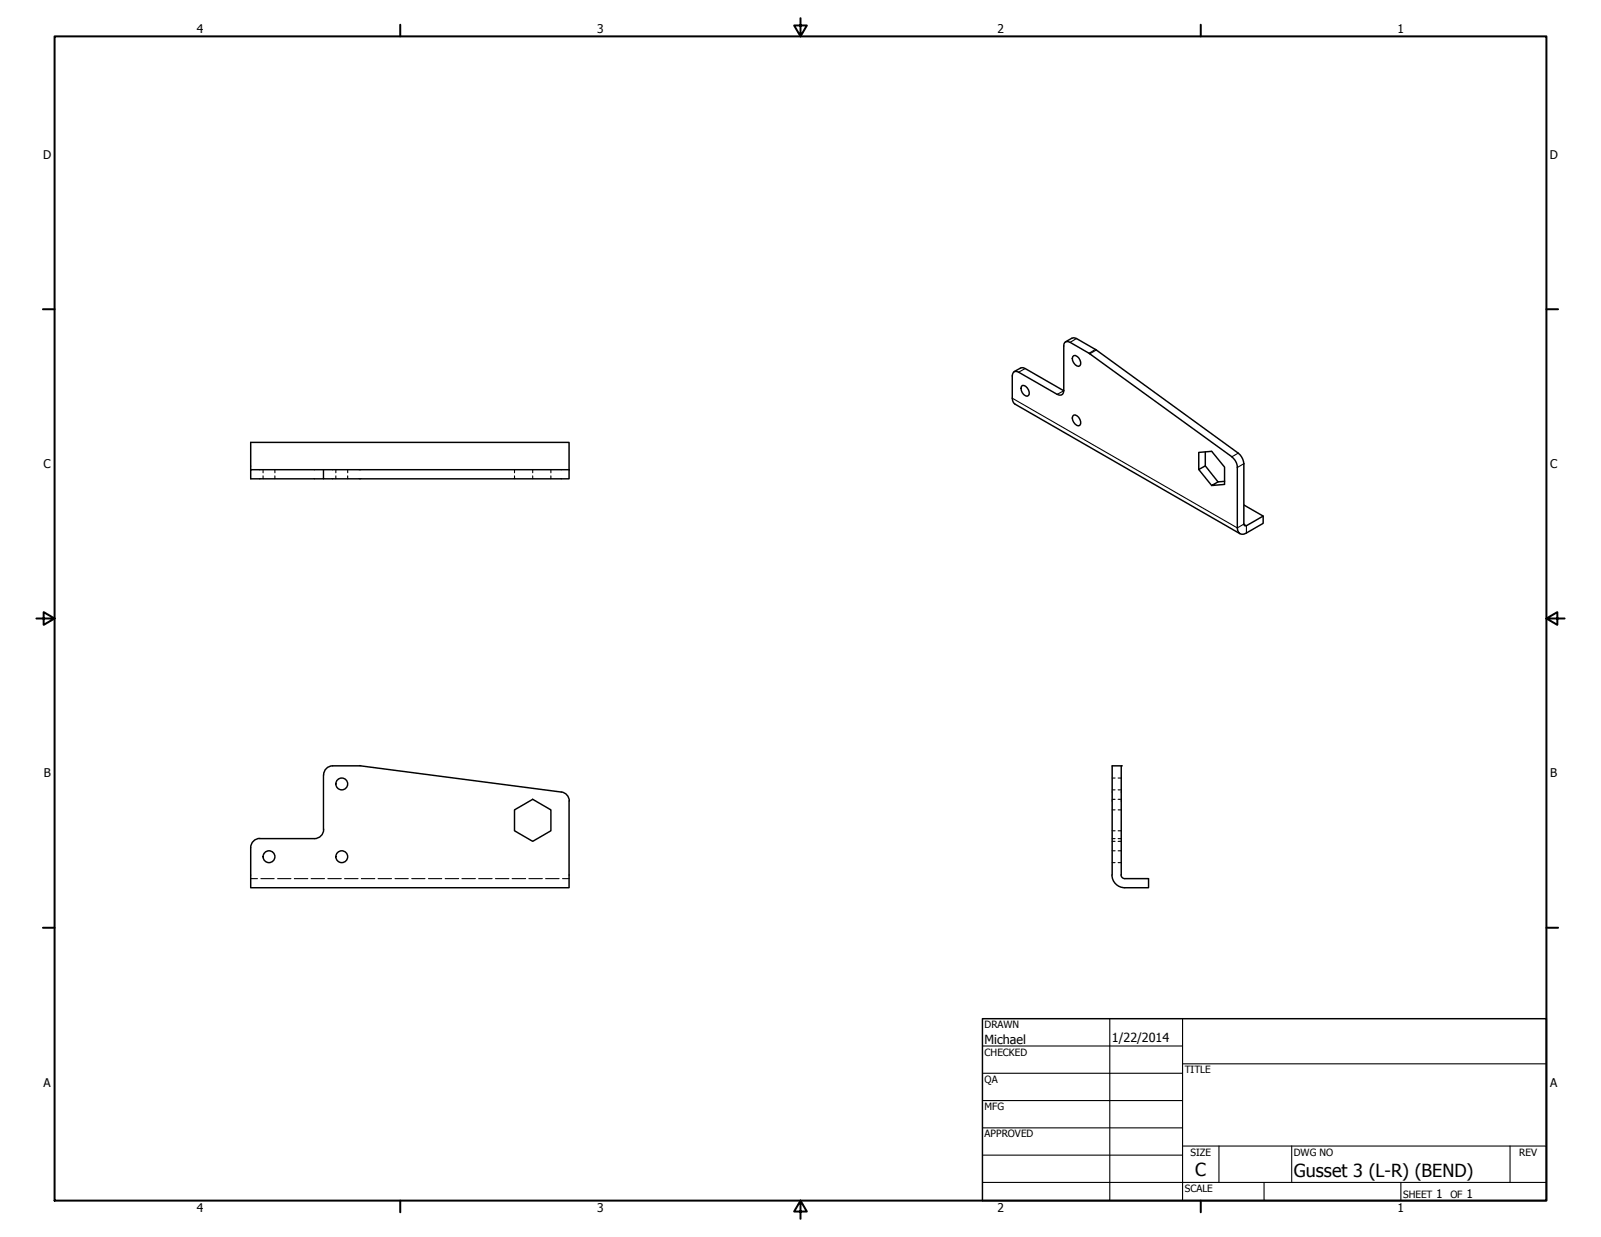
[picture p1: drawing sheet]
<svg xmlns="http://www.w3.org/2000/svg" width="559mm" height="432mm" viewBox="0 0 559 432" stroke-linecap="round" stroke-linejoin="round" font-family="sans-serif">
<!-- layer: Visible (ANSI) -->
<g fill="none" stroke="#000" stroke-width=".51">
<path d="M373.5 119.5l6.6 3.8M375.7 118.2l6.6 3.8M356.8 134.6a2.51 2.51 0 0 1 2.2 3.4 1.53 1.53 0 0 1-2.2-.9 1.98 1.98 0 0 1 0-2.5zM369 137.7l-14.2-8a1.28 1.28 0 0 0-1.5 1.5v7.8M371.3 120.8v15.6l-13.5-7.7M374.4 124.5l.4-.4a2.45 2.45 0 0 1 2.1 3.5 1.53 1.53 0 0 1-2.1-.9l-.4-.8zM380.4 123.5l49.6 35.9M382.7 122.2l49.5 36M374.8 144.9a2.45 2.45 0 0 1 2.1 3.5 1.53 1.53 0 0 1-2.1-1 1.8 1.8 0 0 1 0-2.5zM420.7 157.7v4.9l4.4 5.6 2.3-.2M87.5 164h111.1v3.1h-111.1zM87.5 164v-9.6h111.1v9.6"/>
<path d="M112.9 164v3.1M418.4 163.9v-6l4.5-.4 4.5 5.6v6l-4.5 .4 2.2-1.3M420.7 162.6l-2.3 1.3 4.5 5.6M431.9 163.2v21.1M434.1 176.3l6.8 3.8-5.9 3.4M434.1 161.9v21M440.9 180.1v2.6l-5.9 3.4M112.9 270.5v19.1M116.1 267.3h9.3M116.1 267.3a3.1 3.1 0 0 0-3.1 3.2M125.4 267.3h.5M125.9 267.3l70 9.2"/>
<path d="M195.9 276.4a3.2 3.2 0 0 1 2.8 3.2M198.6 279.6v30.3h-111.1v-14a3.2 3.2 0 0 1 3.2-3.2M113 289.5a3.2 3.2 0 0 1-3.2 3.2h-19.1M179.6 282.7l6.3-3.7 6.4 3.7v7.3l-6.4 3.7-6.3-3.7zM388.1 305.4a4.5 4.5 0 0 0 4.5 4.5M388.2 305.4v-38.1h3.2v38.1M391.3 305.4l.5 1.1 .8 .2M392.6 306.7h8.3v3.2h-8.3"/>
<circle cx="119.3" cy="273.7" r="2.06"/>
<circle cx="93.9" cy="299.1" r="2.06"/>
<circle cx="119.3" cy="299.1" r="2.06"/>
</g>
<!-- layer: Hidden (ANSI) -->
<g fill="none" stroke="#000" stroke-width=".38">
<path d="M91.8 164v1M91.8 166.1v1M95.9 164v1M95.9 166.1v1M117.2 164v1M117.2 166.1v1M121.3 164v1M121.3 166.1v1M179.6 164v1M179.6 166.1v1M185.9 164v1M185.9 166.1v1"/>
<path d="M192.3 164v1M192.3 166.1v1M388.2 279h1M388.2 275.7h1M388.2 271.6h1M390.3 279h1.1M390.3 275.7h1.1M390.3 271.6h1.1M388.2 292.7h1M388.2 282.7h1M388.2 290h1M388.2 293.7h1"/>
<path d="M388.2 297h1M390.3 292.7h1.1M390.3 282.7h1.1M390.3 290h1.1M390.3 293.7h1.1M390.3 297h1.1M87.5 306.7h2.4M91.1 306.7h4.6M96.9 306.7h4.6M102.7 306.7h4.7M108.6 306.7h4.7M114.4 306.7h4.7"/>
<path d="M120.3 306.7h4.7M126.1 306.7h4.7M132 306.7h4.7M137.9 306.7h4.6M143.7 306.7h4.6M149.5 306.7h4.7M155.4 306.7h4.7M161.2 306.7h4.7M167.1 306.7h4.7M172.9 306.7h4.7M178.8 306.7h4.7M184.6 306.7h4.7"/>
<path d="M190.4 306.7h4.7M196.3 306.7h2.3M388.2 301.1h1M390.3 301.1h1.1"/>
</g>
<!-- layer: Visible (ANSI) -->
<circle cx="391.4" cy="267.3" r=".25" fill="#000"/>
<!-- layer: Visible Narrow (ANSI) -->
<path d="M375.7 118.2l-2.2 1.3M353.3 139l78.6 45.3 2.2-1.4 .9 .6v2.6M357.8 128.7l-2.3 1.2M371.3 136.4l-2.3 1.3M382.3 122l-2.2 1.3M382.7 122.2l-2.3 1.3M432.2 158.2l-2.2 1.2M434.1 161.9l-2.2 1.3" fill="none" stroke="#000" stroke-width=".38"/>
<path d="M373.5 119.5a1.36 1.36 0 0 0-1.6-.1 1.36 1.36 0 0 0-.6 1.4M375.7 118.2l-1.6-.2-2.2 1.3M353.3 139l.1 .9 .8 1.1 78.6 45.3M357.8 128.7l-1.1-.4-2.8 1.4M371.3 136.4a1.39 1.39 0 0 1-.7 1.4 1.39 1.39 0 0 1-1.6-.1M380.1 123.3l.3 .2M382.3 122l.4 .2M430 159.4a5 5 0 0 1 1.9 3.8M432.2 158.2a5.3 5.3 0 0 1 1.9 3.7M431.9 184.3a1.92 1.92 0 0 0 .9 2 1.92 1.92 0 0 0 2.2-.2M434.1 182.9l.2 .5 .7 .1" fill="none" stroke="#000" stroke-width=".51"/>
<!-- layer: Border (ANSI) -->
<g fill="none" stroke="#000" stroke-width=".7">
<path d="M19 12.7h520.8v406.4h-520.8zM139.7 8.6v4.1M279.4 6.3v6.4l-2.2-3.8h4.4l-2.2 3.8M419.1 8.6v4.1M15 107.9h4M539.8 107.9h4M12.7 215.9h6.3l-3.8-2.2v4.4l3.8-2.2M539.8 215.9l3.8 2.2v-4.4l-3.8 2.2h6.3M15 323.8h4M539.8 323.8h4M139.7 419.1v4.1M279.4 419.1l2.2 3.8h-4.4l2.2-3.8v6.3"/>
<path d="M419.1 419.1v4.1"/>
</g>
<!-- layer: Title (ANSI) -->
<g fill="none" stroke="#000" stroke-width=".38">
<path d="M387.3 355.6v63.5M412.7 355.6v63.5M342.9 365.1h69.8M342.9 374.6h69.8M412.7 371.3h127.1M342.9 384.2h69.8M342.9 393.7h69.8M342.9 412.7h196.9M342.9 403.2h69.8M412.7 400h127.1M425.4 400v12.7M441.2 412.7v6.4"/>
<path d="M450.8 400v12.7M488.9 412.7v6.4M527 400v12.7"/>
</g>
<path d="M342.9 355.6h196.9v63.5h-196.9z" fill="none" stroke="#000" stroke-width=".51"/>
<g font-size="6.3">
<text x="417.2" y="410.6">C</text>
<text x="451.6" y="410.7">Gusset 3 (L-R) (BEND)</text>
</g>
<g font-size="4.4">
<text x="343.7" y="364.3">Michael</text>
<text x="388.1" y="363.7">1/22/2014</text>
</g>
<g font-size="4.2">
<text x="68.7" y="11.7">4</text>
<text x="208.4" y="11.7">3</text>
<text x="348.1" y="11.7">2</text>
<text x="487.8" y="11.7">1</text>
<text x="15.1" y="55.5">D</text>
<text x="540.9" y="55.5">D</text>
<text x="15.2" y="163.4">C</text>
<text x="541" y="163.4">C</text>
<text x="15.3" y="271.4">B</text>
<text x="541.1" y="271.4">B</text>
<text x="15.2" y="379.3">A</text>
<text x="541" y="379.3">A</text>
<text x="501.3" y="418.3">1</text>
<text x="511.8" y="418.3">1</text>
<text x="68.7" y="423.2">4</text>
<text x="208.4" y="423.2">3</text>
<text x="348.1" y="423.2">2</text>
<text x="487.8" y="423.2">1</text>
</g>
<g font-size="3.5">
<text x="343.7" y="358.9">DRAWN</text>
<text x="343.7" y="368.5">CHECKED</text>
<text x="413.5" y="374.6">TITLE</text>
<text x="343.7" y="378">QA</text>
<text x="343.7" y="387.5">MFG</text>
<text x="343.7" y="397.1">APPROVED</text>
<text x="415.5" y="403.4">SIZE</text>
<text x="451.6" y="403.4">DWG NO</text>
<text x="530.3" y="403.4">REV</text>
<text x="413.5" y="416.1">SCALE</text>
<text x="489.7" y="418.3">SHEET</text>
<text x="506.2" y="418.3">OF</text>
</g>
</svg>
